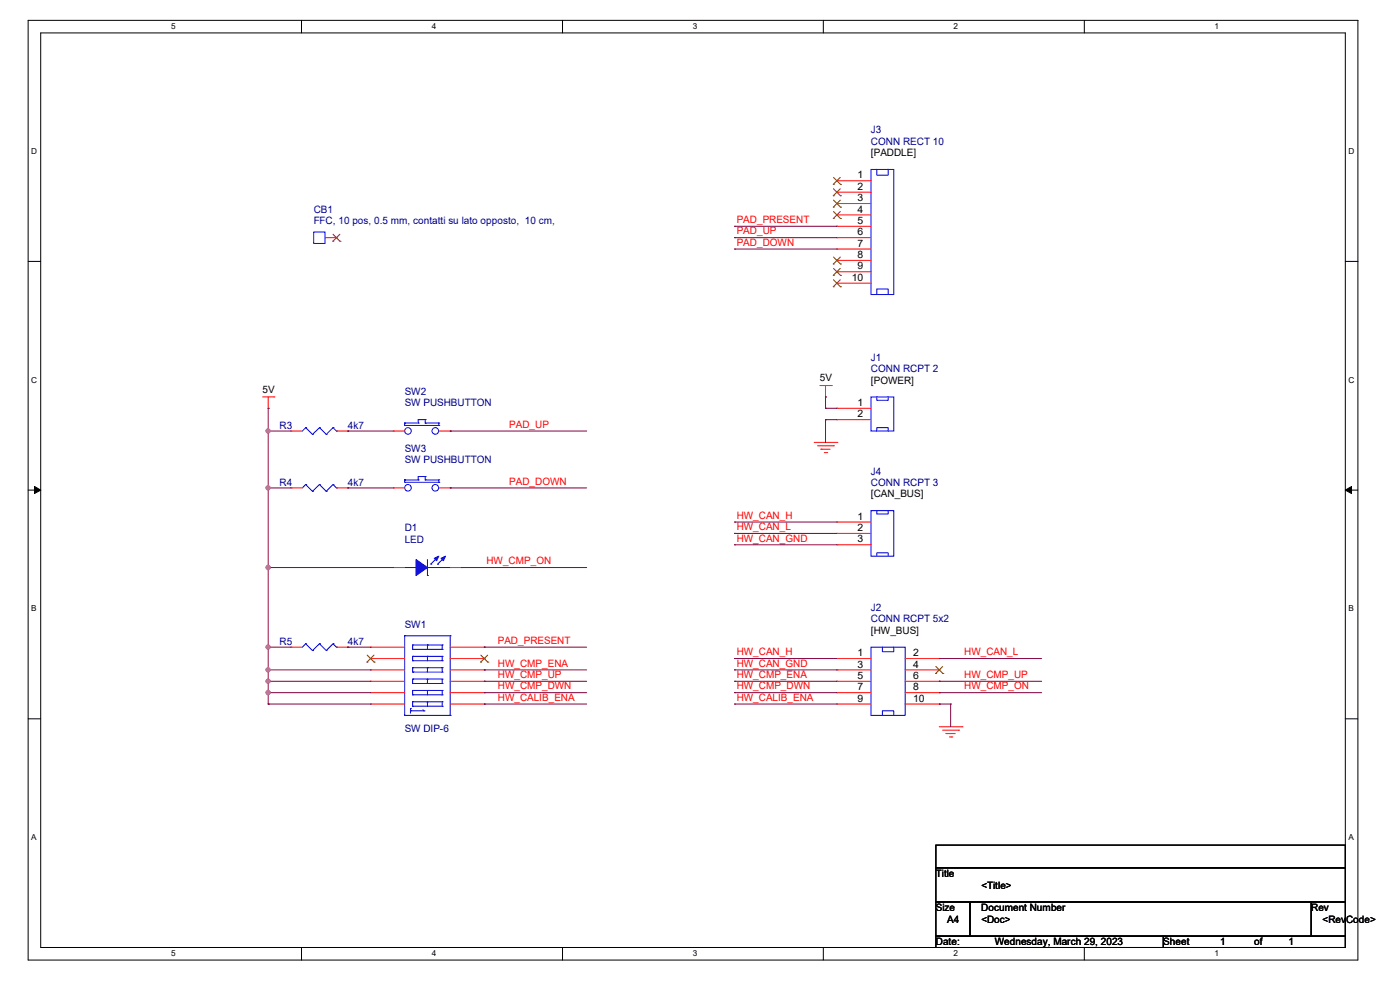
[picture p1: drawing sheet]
# OrCAD Capture schematic TESTER.DSN
size A4

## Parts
CB1  FFC, 10 pos, 0.5 mm, contatti su lato opposto,  10 cm,
D1  LED
J1  CONN RCPT 2
J2  CONN RCPT 5x2
J3  CONN RECT 10
J4  CONN RCPT 3
R3  4k7
R4  4k7
R5  4k7
SW1  SW DIP-6
SW2  SW PUSHBUTTON
SW3  SW PUSHBUTTON

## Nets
5V: D1.2(ANODE) J1.1 R3.1 R4.1 R5.1 SW1.9(B4) SW1.10(B3) SW1.11(B2) SW1.12(B1)
GND: J1.2 J2.10
HW_CALIB_ENA: J2.9(5) SW1.1(A1)
HW_CAN_GND: J2.3(2) J4.3
HW_CAN_H: J2.1 J4.1
HW_CAN_L: J2.2(6) J4.2
HW_CMP_DWN: J2.7(4) SW1.2(A2)
HW_CMP_ENA: J2.5(3) SW1.4(A4)
HW_CMP_ON: D1.1(CATHODE) J2.8(9)
HW_CMP_UP: J2.6(8) SW1.3(A3)
PAD_DOWN: J3.7 SW3.2
PAD_PRESENT: J3.5 SW1.6(A6)
PAD_UP: J3.6 SW2.2
N3909993: R3.2 SW2.1
N3910039: R4.2 SW3.1
N3910926: R5.2 SW1.7(B6)

Not connected (* = marked no-connect by the designer): CB1 1(TP)*; J2 4(7)*; J3 1* 2* 3* 4* 8* 9* 10*; SW1 5(A5)* 8(B5)*
